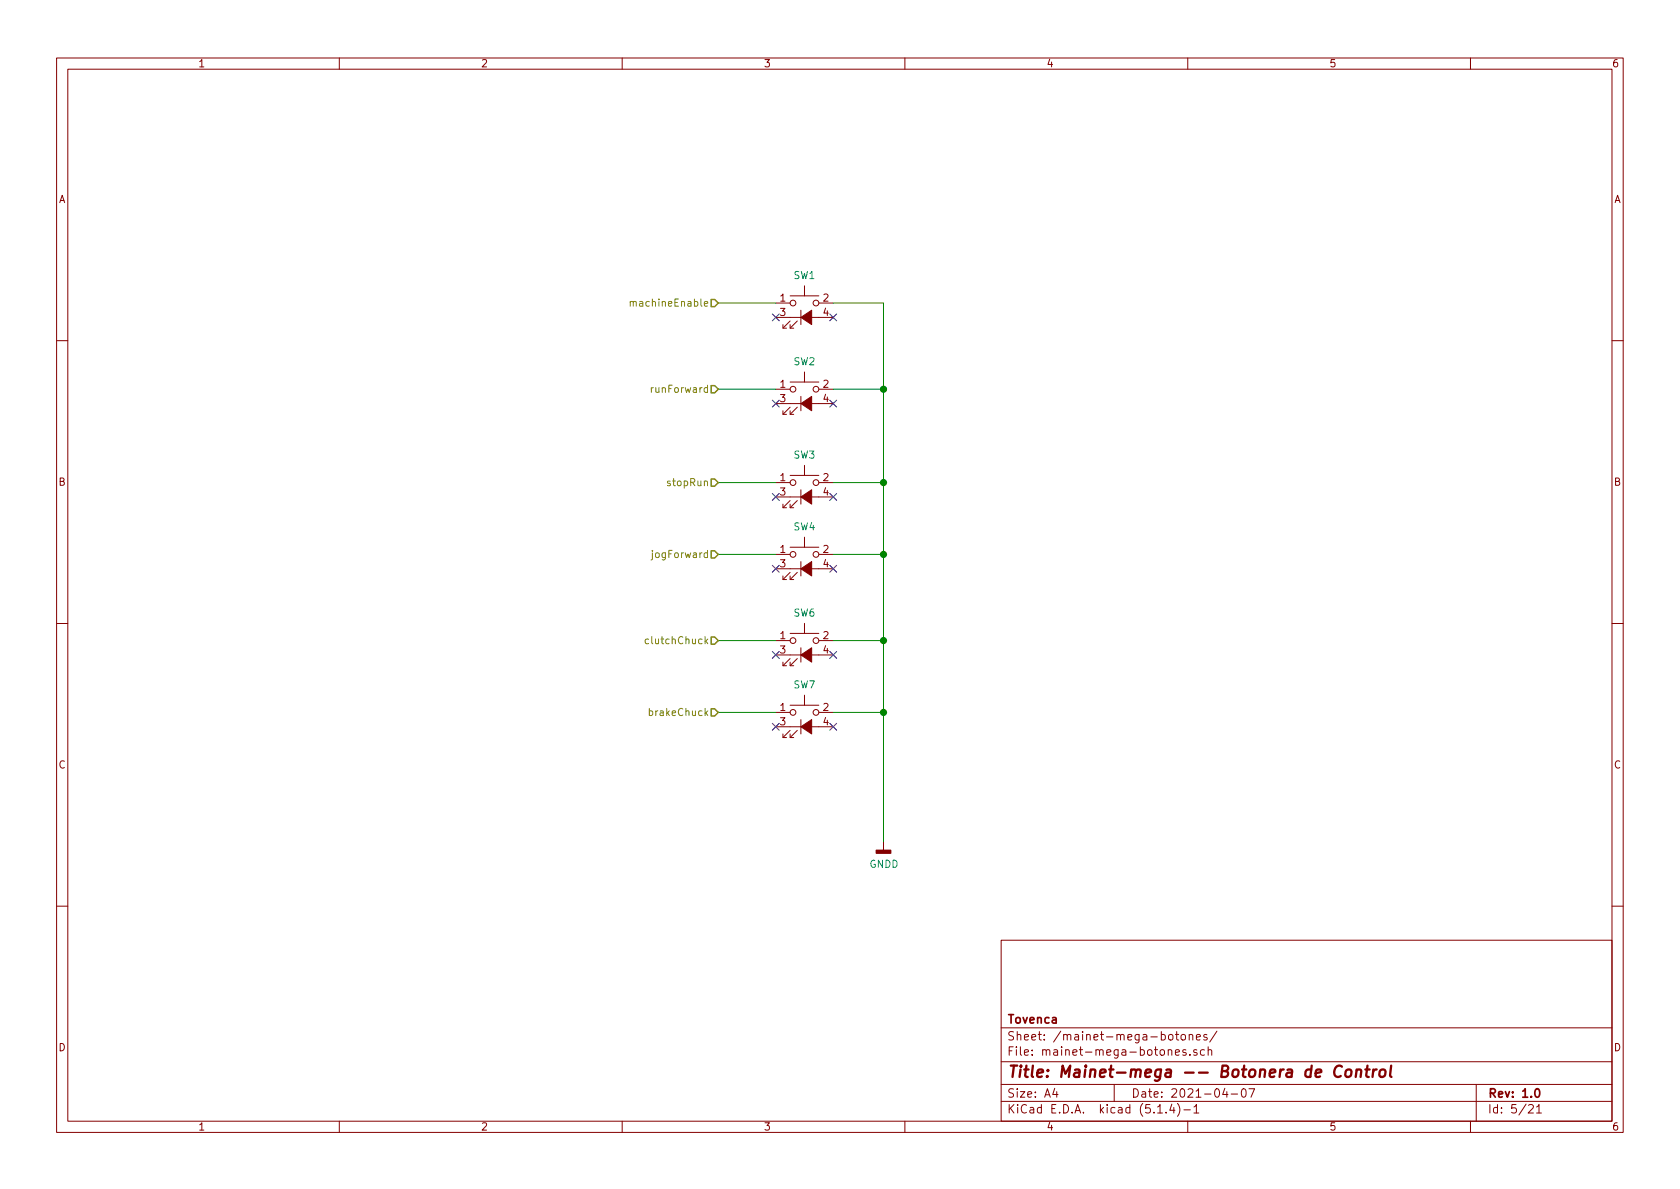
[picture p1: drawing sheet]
EESchema Schematic File Version 4
EELAYER 30 0
EELAYER END
$Descr A4 11693 8268
encoding utf-8
Sheet 5 21
Title "Mainet-mega -- Botonera de Control"
Date "2021-04-07"
Rev "1.0"
Comp "Tovenca"
Comment1 ""
Comment2 ""
Comment3 ""
Comment4 ""
$EndDescr
Text HLabel 5000 2700 0    50   Input ~ 0
runForward
Text HLabel 5000 3350 0    50   Input ~ 0
stopRun
Text HLabel 5000 3850 0    50   Input ~ 0
jogForward
Text HLabel 5000 2100 0    50   Input ~ 0
machineEnable
$Comp
L Switch:SW_Push_LED SW1
U 1 1
P 5600 2200
F 0 "SW1" H 5600 2494 50  0000 C CNN
F 1 "SW_Push_LED" V 5555 2098 50  0001 R CNN
F 2 "" H 5600 2500 50  0001 C CNN
F 3 "~" H 5600 2500 50  0001 C CNN
	1    5600 2200
	1    0    0    -1  
$EndComp
$Comp
L Switch:SW_Push_LED SW2
U 1 1
P 5600 2800
F 0 "SW2" H 5600 3094 50  0000 C CNN
F 1 "SW_Push_LED" V 5555 2698 50  0001 R CNN
F 2 "" H 5600 3100 50  0001 C CNN
F 3 "~" H 5600 3100 50  0001 C CNN
	1    5600 2800
	1    0    0    -1  
$EndComp
$Comp
L Switch:SW_Push_LED SW3
U 1 1
P 5600 3450
F 0 "SW3" H 5600 3744 50  0000 C CNN
F 1 "SW_Push_LED" V 5555 3348 50  0001 R CNN
F 2 "" H 5600 3750 50  0001 C CNN
F 3 "~" H 5600 3750 50  0001 C CNN
	1    5600 3450
	1    0    0    -1  
$EndComp
$Comp
L Switch:SW_Push_LED SW4
U 1 1
P 5600 3950
F 0 "SW4" H 5600 4244 50  0000 C CNN
F 1 "SW_Push_LED" V 5555 3848 50  0001 R CNN
F 2 "" H 5600 4250 50  0001 C CNN
F 3 "~" H 5600 4250 50  0001 C CNN
	1    5600 3950
	1    0    0    -1  
$EndComp
$Comp
L power:GNDD #PWR011
U 1 1
P 6150 5850
F 0 "#PWR011" H 6150 5600 50  0001 C CNN
F 1 "GNDD" H 6154 5695 50  0000 C CNN
F 2 "" H 6150 5850 50  0001 C CNN
F 3 "" H 6150 5850 50  0001 C CNN
	1    6150 5850
	1    0    0    -1  
$EndComp
Wire Wire Line
	5000 2100 5400 2100
Wire Wire Line
	5000 2700 5400 2700
Wire Wire Line
	5000 3350 5400 3350
Wire Wire Line
	5000 3850 5400 3850
Wire Wire Line
	5800 2100 6150 2100
Wire Wire Line
	6150 2100 6150 2700
Wire Wire Line
	5800 2700 6150 2700
Connection ~ 6150 2700
Wire Wire Line
	6150 2700 6150 3350
Wire Wire Line
	5800 3350 6150 3350
Connection ~ 6150 3350
Wire Wire Line
	6150 3350 6150 3850
Wire Wire Line
	5800 3850 6150 3850
NoConn ~ 5400 2200
NoConn ~ 5400 2800
NoConn ~ 5400 3450
NoConn ~ 5400 3950
NoConn ~ 5800 2800
NoConn ~ 5800 2200
NoConn ~ 5800 3450
NoConn ~ 5800 3950
Text HLabel 5000 4450 0    50   Input ~ 0
clutchChuck
Text HLabel 5000 4950 0    50   Input ~ 0
brakeChuck
$Comp
L Switch:SW_Push_LED SW6
U 1 1
P 5600 4550
F 0 "SW6" H 5600 4844 50  0000 C CNN
F 1 "SW_Push_LED" V 5555 4448 50  0001 R CNN
F 2 "" H 5600 4850 50  0001 C CNN
F 3 "~" H 5600 4850 50  0001 C CNN
	1    5600 4550
	1    0    0    -1  
$EndComp
$Comp
L Switch:SW_Push_LED SW7
U 1 1
P 5600 5050
F 0 "SW7" H 5600 5344 50  0000 C CNN
F 1 "SW_Push_LED" V 5555 4948 50  0001 R CNN
F 2 "" H 5600 5350 50  0001 C CNN
F 3 "~" H 5600 5350 50  0001 C CNN
	1    5600 5050
	1    0    0    -1  
$EndComp
Wire Wire Line
	5000 4450 5400 4450
Wire Wire Line
	5000 4950 5400 4950
Wire Wire Line
	5800 4450 6150 4450
Wire Wire Line
	6150 4450 6150 4950
Wire Wire Line
	5800 4950 6150 4950
Connection ~ 6150 4950
Wire Wire Line
	6150 4950 6150 5850
NoConn ~ 5400 4550
NoConn ~ 5400 5050
NoConn ~ 5800 4550
NoConn ~ 5800 5050
Wire Wire Line
	6150 3850 6150 4450
Connection ~ 6150 3850
Connection ~ 6150 4450
$EndSCHEMATC
